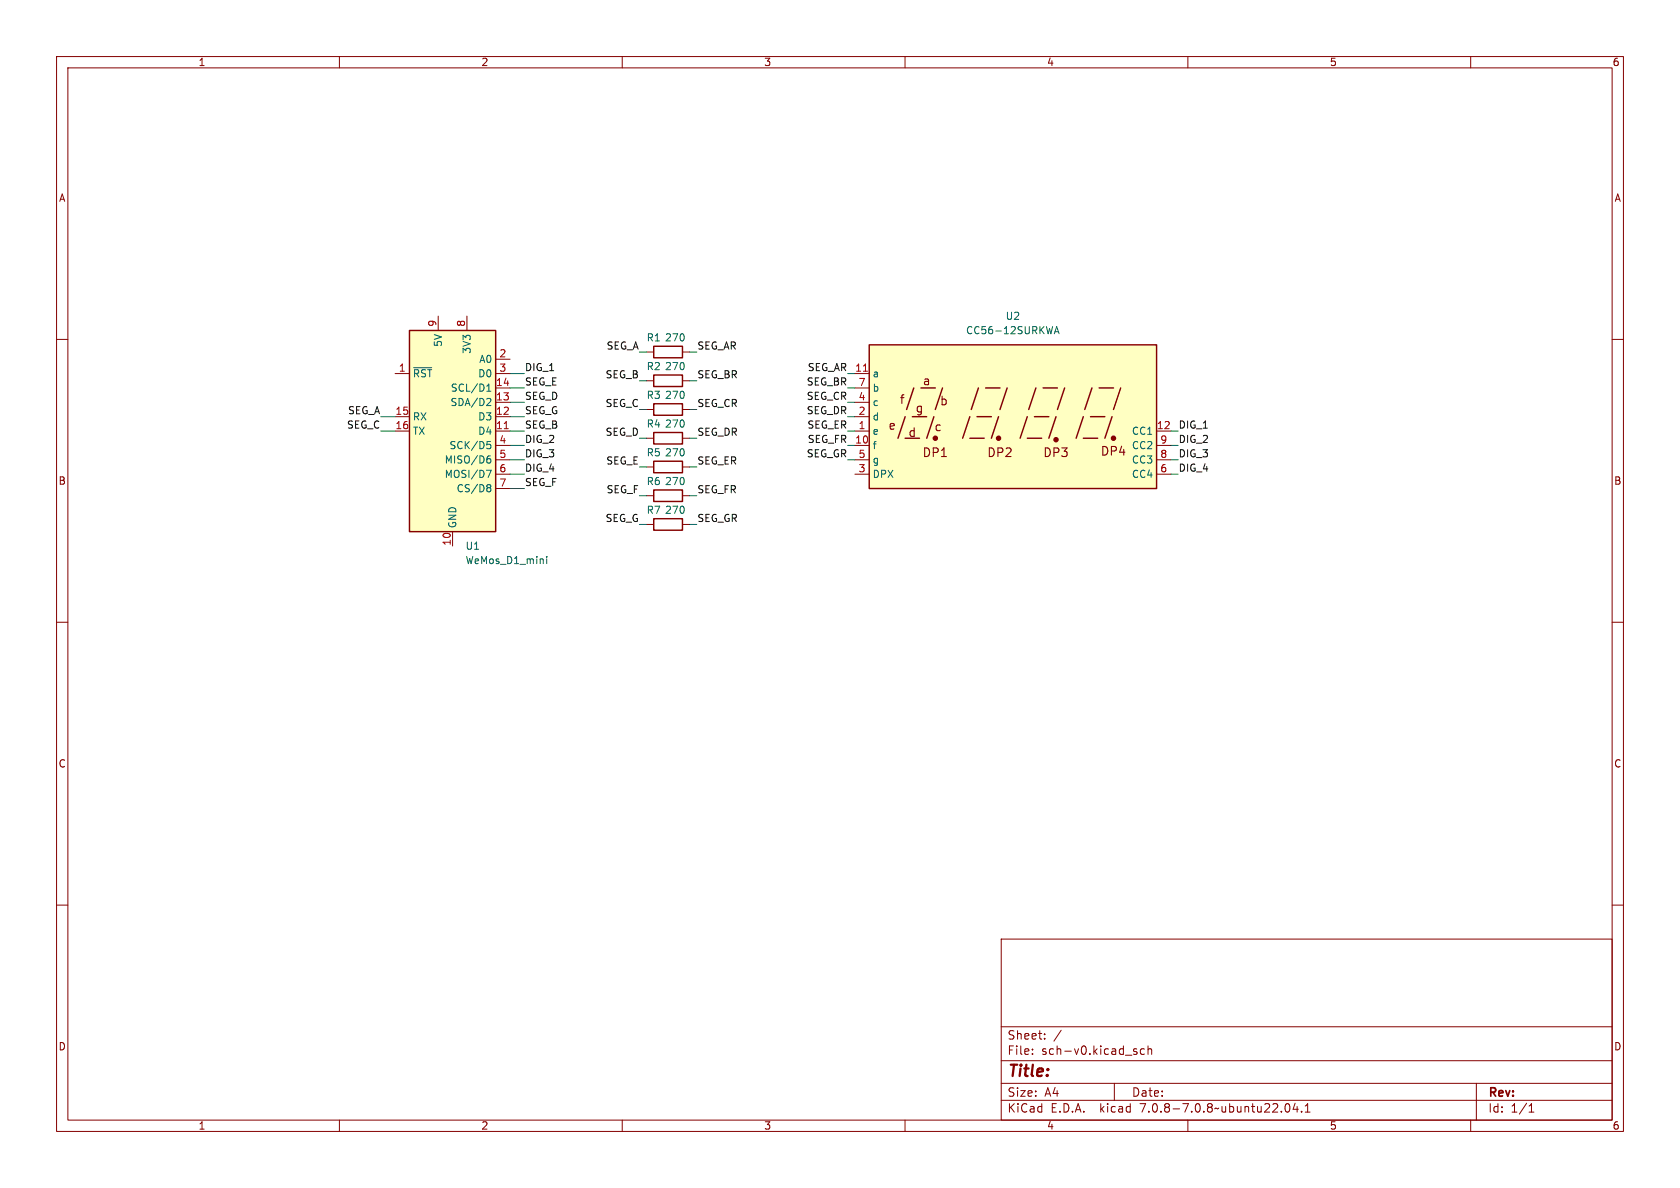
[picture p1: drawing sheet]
(kicad_sch (version 20230121) (generator eeschema)

 (paper "A4")

 (lib_symbols
  (symbol "Device:R" (pin_numbers hide) (pin_names (offset 0)) (in_bom yes) (on_board yes)
   (property "Reference" "R" (at 2.032 0 90) (effects (font (size 1.27 1.27))))
   (property "Value" "R" (at 0 0 90) (effects (font (size 1.27 1.27))))
   (property "Footprint" "" (at -1.778 0 90) (effects (font (size 1.27 1.27)) hide))
   (property "Datasheet" "~" (at 0 0 0) (effects (font (size 1.27 1.27)) hide))
   (symbol "R_0_1"
    (rectangle (start -1.016 -2.54) (end 1.016 2.54) (stroke (width 0.254) (type default)) (fill (type none))))
   (symbol "R_1_1"
    (pin passive line (at 0 3.81 270) (length 1.27) (name "~" (effects (font (size 1.27 1.27)))) (number "1" (effects (font (size 1.27 1.27)))))
    (pin passive line (at 0 -3.81 90) (length 1.27) (name "~" (effects (font (size 1.27 1.27)))) (number "2" (effects (font (size 1.27 1.27)))))))
  (symbol "Display_Character:CC56-12SURKWA" (in_bom yes) (on_board yes)
   (property "Reference" "U" (at -24.13 13.97 0) (effects (font (size 1.27 1.27))))
   (property "Value" "CC56-12SURKWA" (at 16.51 13.97 0) (effects (font (size 1.27 1.27))))
   (property "Footprint" "Display_7Segment:CA56-12SURKWA" (at 0 -15.24 0) (effects (font (size 1.27 1.27)) hide))
   (property "Datasheet" "http://www.kingbright.com/attachments/file/psearch/000/00/00/CC56-12SURKWA(Ver.7A).pdf" (at -10.922 0.762 0) (effects (font (size 1.27 1.27)) hide))
   (symbol "CC56-12SURKWA_0_0"
    (rectangle (start -25.4 12.7) (end 25.4 -12.7) (stroke (width 0.254) (type default)) (fill (type background)))
    (polyline (pts (xy -20.32 -3.81) (xy -19.05 0)) (stroke (width 0.254) (type default)) (fill (type none)))
    (polyline (pts (xy -19.05 -3.81) (xy -16.51 -3.81)) (stroke (width 0.254) (type default)) (fill (type none)))
    (polyline (pts (xy -18.796 1.27) (xy -17.526 5.08)) (stroke (width 0.254) (type default)) (fill (type none)))
    (polyline (pts (xy -17.78 0) (xy -15.24 0)) (stroke (width 0.254) (type default)) (fill (type none)))
    (polyline (pts (xy -16.256 5.08) (xy -13.716 5.08)) (stroke (width 0.254) (type default)) (fill (type none)))
    (polyline (pts (xy -15.24 -3.81) (xy -13.97 0)) (stroke (width 0.254) (type default)) (fill (type none)))
    (polyline (pts (xy -13.716 1.27) (xy -12.446 5.08)) (stroke (width 0.254) (type default)) (fill (type none)))
    (polyline (pts (xy -8.89 -3.81) (xy -7.62 0)) (stroke (width 0.254) (type default)) (fill (type none)))
    (polyline (pts (xy -7.62 -3.81) (xy -5.08 -3.81)) (stroke (width 0.254) (type default)) (fill (type none)))
    (polyline (pts (xy -7.366 1.27) (xy -6.096 5.08)) (stroke (width 0.254) (type default)) (fill (type none)))
    (polyline (pts (xy -6.35 0) (xy -3.81 0)) (stroke (width 0.254) (type default)) (fill (type none)))
    (polyline (pts (xy -4.826 5.08) (xy -2.286 5.08)) (stroke (width 0.254) (type default)) (fill (type none)))
    (polyline (pts (xy -3.81 -3.81) (xy -2.54 0)) (stroke (width 0.254) (type default)) (fill (type none)))
    (polyline (pts (xy -2.286 1.27) (xy -1.016 5.08)) (stroke (width 0.254) (type default)) (fill (type none)))
    (polyline (pts (xy 1.27 -3.81) (xy 2.54 0)) (stroke (width 0.254) (type default)) (fill (type none)))
    (polyline (pts (xy 2.54 -3.81) (xy 5.08 -3.81)) (stroke (width 0.254) (type default)) (fill (type none)))
    (polyline (pts (xy 2.794 1.27) (xy 4.064 5.08)) (stroke (width 0.254) (type default)) (fill (type none)))
    (polyline (pts (xy 3.81 0) (xy 6.35 0)) (stroke (width 0.254) (type default)) (fill (type none)))
    (polyline (pts (xy 5.334 5.08) (xy 7.874 5.08)) (stroke (width 0.254) (type default)) (fill (type none)))
    (polyline (pts (xy 6.35 -3.81) (xy 7.62 0)) (stroke (width 0.254) (type default)) (fill (type none)))
    (polyline (pts (xy 7.874 1.27) (xy 9.144 5.08)) (stroke (width 0.254) (type default)) (fill (type none)))
    (polyline (pts (xy 11.176 -3.81) (xy 12.446 0)) (stroke (width 0.254) (type default)) (fill (type none)))
    (polyline (pts (xy 12.446 -3.81) (xy 14.986 -3.81)) (stroke (width 0.254) (type default)) (fill (type none)))
    (polyline (pts (xy 12.7 1.27) (xy 13.97 5.08)) (stroke (width 0.254) (type default)) (fill (type none)))
    (polyline (pts (xy 13.716 0) (xy 16.256 0)) (stroke (width 0.254) (type default)) (fill (type none)))
    (polyline (pts (xy 15.24 5.08) (xy 17.78 5.08)) (stroke (width 0.254) (type default)) (fill (type none)))
    (polyline (pts (xy 16.256 -3.81) (xy 17.526 0)) (stroke (width 0.254) (type default)) (fill (type none)))
    (polyline (pts (xy 17.78 1.27) (xy 19.05 5.08)) (stroke (width 0.254) (type default)) (fill (type none)))
    (text "a" (at -15.24 6.35 0) (effects (font (size 1.524 1.524))))
    (text "b" (at -12.192 2.794 0) (effects (font (size 1.524 1.524))))
    (text "c" (at -13.208 -1.778 0) (effects (font (size 1.524 1.524))))
    (text "d" (at -17.78 -2.794 0) (effects (font (size 1.524 1.524))))
    (text "DP1" (at -13.716 -6.35 0) (effects (font (size 1.524 1.524))))
    (text "DP2" (at -2.286 -6.35 0) (effects (font (size 1.524 1.524))))
    (text "DP3" (at 7.62 -6.35 0) (effects (font (size 1.524 1.524))))
    (text "DP4" (at 17.78 -6.096 0) (effects (font (size 1.524 1.524))))
    (text "e" (at -21.336 -1.524 0) (effects (font (size 1.524 1.524))))
    (text "f" (at -19.558 3.048 0) (effects (font (size 1.524 1.524))))
    (text "g" (at -16.51 1.524 0) (effects (font (size 1.524 1.524)))))
   (symbol "CC56-12SURKWA_0_1"
    (circle (center -13.716 -3.81) (radius 0.3556) (stroke (width 0.254) (type default)) (fill (type outline)))
    (circle (center -2.54 -3.81) (radius 0.3556) (stroke (width 0.254) (type default)) (fill (type outline))))
   (symbol "CC56-12SURKWA_1_0"
    (circle (center 7.62 -4.064) (radius 0.3556) (stroke (width 0.254) (type default)) (fill (type outline)))
    (circle (center 17.78 -3.81) (radius 0.3556) (stroke (width 0.254) (type default)) (fill (type outline))))
   (symbol "CC56-12SURKWA_1_1"
    (pin input line (at -27.94 -2.54 0) (length 2.54) (name "e" (effects (font (size 1.27 1.27)))) (number "1" (effects (font (size 1.27 1.27)))))
    (pin input line (at -27.94 -5.08 0) (length 2.54) (name "f" (effects (font (size 1.27 1.27)))) (number "10" (effects (font (size 1.27 1.27)))))
    (pin input line (at -27.94 7.62 0) (length 2.54) (name "a" (effects (font (size 1.27 1.27)))) (number "11" (effects (font (size 1.27 1.27)))))
    (pin input line (at 27.94 -2.54 180) (length 2.54) (name "CC1" (effects (font (size 1.27 1.27)))) (number "12" (effects (font (size 1.27 1.27)))))
    (pin input line (at -27.94 0 0) (length 2.54) (name "d" (effects (font (size 1.27 1.27)))) (number "2" (effects (font (size 1.27 1.27)))))
    (pin input line (at -27.94 -10.16 0) (length 2.54) (name "DPX" (effects (font (size 1.27 1.27)))) (number "3" (effects (font (size 1.27 1.27)))))
    (pin input line (at -27.94 2.54 0) (length 2.54) (name "c" (effects (font (size 1.27 1.27)))) (number "4" (effects (font (size 1.27 1.27)))))
    (pin input line (at -27.94 -7.62 0) (length 2.54) (name "g" (effects (font (size 1.27 1.27)))) (number "5" (effects (font (size 1.27 1.27)))))
    (pin input line (at 27.94 -10.16 180) (length 2.54) (name "CC4" (effects (font (size 1.27 1.27)))) (number "6" (effects (font (size 1.27 1.27)))))
    (pin input line (at -27.94 5.08 0) (length 2.54) (name "b" (effects (font (size 1.27 1.27)))) (number "7" (effects (font (size 1.27 1.27)))))
    (pin input line (at 27.94 -7.62 180) (length 2.54) (name "CC3" (effects (font (size 1.27 1.27)))) (number "8" (effects (font (size 1.27 1.27)))))
    (pin input line (at 27.94 -5.08 180) (length 2.54) (name "CC2" (effects (font (size 1.27 1.27)))) (number "9" (effects (font (size 1.27 1.27)))))))
  (symbol "MCU_Module:WeMos_D1_mini" (in_bom yes) (on_board yes)
   (property "Reference" "U" (at 3.81 19.05 0) (effects (font (size 1.27 1.27)) (justify left)))
   (property "Value" "WeMos_D1_mini" (at 1.27 -19.05 0) (effects (font (size 1.27 1.27)) (justify left)))
   (property "Footprint" "Module:WEMOS_D1_mini_light" (at 0 -29.21 0) (effects (font (size 1.27 1.27)) hide))
   (property "Datasheet" "https://wiki.wemos.cc/products:d1:d1_mini#documentation" (at -46.99 -29.21 0) (effects (font (size 1.27 1.27)) hide))
   (symbol "WeMos_D1_mini_1_1"
    (rectangle (start -7.62 17.78) (end 7.62 -17.78) (stroke (width 0.254) (type default)) (fill (type background)))
    (pin input line (at -10.16 10.16 0) (length 2.54) (name "~{RST}" (effects (font (size 1.27 1.27)))) (number "1" (effects (font (size 1.27 1.27)))))
    (pin power_in line (at 0 -20.32 90) (length 2.54) (name "GND" (effects (font (size 1.27 1.27)))) (number "10" (effects (font (size 1.27 1.27)))))
    (pin bidirectional line (at 10.16 0 180) (length 2.54) (name "D4" (effects (font (size 1.27 1.27)))) (number "11" (effects (font (size 1.27 1.27)))))
    (pin bidirectional line (at 10.16 2.54 180) (length 2.54) (name "D3" (effects (font (size 1.27 1.27)))) (number "12" (effects (font (size 1.27 1.27)))))
    (pin bidirectional line (at 10.16 5.08 180) (length 2.54) (name "SDA/D2" (effects (font (size 1.27 1.27)))) (number "13" (effects (font (size 1.27 1.27)))))
    (pin bidirectional line (at 10.16 7.62 180) (length 2.54) (name "SCL/D1" (effects (font (size 1.27 1.27)))) (number "14" (effects (font (size 1.27 1.27)))))
    (pin input line (at -10.16 2.54 0) (length 2.54) (name "RX" (effects (font (size 1.27 1.27)))) (number "15" (effects (font (size 1.27 1.27)))))
    (pin output line (at -10.16 0 0) (length 2.54) (name "TX" (effects (font (size 1.27 1.27)))) (number "16" (effects (font (size 1.27 1.27)))))
    (pin input line (at 10.16 12.7 180) (length 2.54) (name "A0" (effects (font (size 1.27 1.27)))) (number "2" (effects (font (size 1.27 1.27)))))
    (pin bidirectional line (at 10.16 10.16 180) (length 2.54) (name "D0" (effects (font (size 1.27 1.27)))) (number "3" (effects (font (size 1.27 1.27)))))
    (pin bidirectional line (at 10.16 -2.54 180) (length 2.54) (name "SCK/D5" (effects (font (size 1.27 1.27)))) (number "4" (effects (font (size 1.27 1.27)))))
    (pin bidirectional line (at 10.16 -5.08 180) (length 2.54) (name "MISO/D6" (effects (font (size 1.27 1.27)))) (number "5" (effects (font (size 1.27 1.27)))))
    (pin bidirectional line (at 10.16 -7.62 180) (length 2.54) (name "MOSI/D7" (effects (font (size 1.27 1.27)))) (number "6" (effects (font (size 1.27 1.27)))))
    (pin bidirectional line (at 10.16 -10.16 180) (length 2.54) (name "CS/D8" (effects (font (size 1.27 1.27)))) (number "7" (effects (font (size 1.27 1.27)))))
    (pin power_out line (at 2.54 20.32 270) (length 2.54) (name "3V3" (effects (font (size 1.27 1.27)))) (number "8" (effects (font (size 1.27 1.27)))))
    (pin power_in line (at -2.54 20.32 270) (length 2.54) (name "5V" (effects (font (size 1.27 1.27)))) (number "9" (effects (font (size 1.27 1.27))))))))


 (wire (pts (xy 113.03 72.39) (xy 114.3 72.39)) (stroke (width 0) (type default)))
 (wire (pts (xy 92.71 66.04) (xy 90.17 66.04)) (stroke (width 0) (type default)))
 (wire (pts (xy 113.03 87.63) (xy 114.3 87.63)) (stroke (width 0) (type default)))
 (wire (pts (xy 113.03 62.23) (xy 114.3 62.23)) (stroke (width 0) (type default)))
 (wire (pts (xy 123.19 92.71) (xy 121.92 92.71)) (stroke (width 0) (type default)))
 (wire (pts (xy 123.19 67.31) (xy 121.92 67.31)) (stroke (width 0) (type default)))
 (wire (pts (xy 92.71 76.2) (xy 90.17 76.2)) (stroke (width 0) (type default)))
 (wire (pts (xy 149.86 73.66) (xy 151.13 73.66)) (stroke (width 0) (type default)))
 (wire (pts (xy 92.71 81.28) (xy 90.17 81.28)) (stroke (width 0) (type default)))
 (wire (pts (xy 92.71 86.36) (xy 90.17 86.36)) (stroke (width 0) (type default)))
 (wire (pts (xy 149.86 66.04) (xy 151.13 66.04)) (stroke (width 0) (type default)))
 (wire (pts (xy 67.31 73.66) (xy 69.85 73.66)) (stroke (width 0) (type default)))
 (wire (pts (xy 92.71 78.74) (xy 90.17 78.74)) (stroke (width 0) (type default)))
 (wire (pts (xy 92.71 83.82) (xy 90.17 83.82)) (stroke (width 0) (type default)))
 (wire (pts (xy 67.31 76.2) (xy 69.85 76.2)) (stroke (width 0) (type default)))
 (wire (pts (xy 149.86 76.2) (xy 151.13 76.2)) (stroke (width 0) (type default)))
 (wire (pts (xy 208.28 83.82) (xy 207.01 83.82)) (stroke (width 0) (type default)))
 (wire (pts (xy 123.19 72.39) (xy 121.92 72.39)) (stroke (width 0) (type default)))
 (wire (pts (xy 149.86 78.74) (xy 151.13 78.74)) (stroke (width 0) (type default)))
 (wire (pts (xy 113.03 67.31) (xy 114.3 67.31)) (stroke (width 0) (type default)))
 (wire (pts (xy 208.28 76.2) (xy 207.01 76.2)) (stroke (width 0) (type default)))
 (wire (pts (xy 113.03 77.47) (xy 114.3 77.47)) (stroke (width 0) (type default)))
 (wire (pts (xy 92.71 71.12) (xy 90.17 71.12)) (stroke (width 0) (type default)))
 (wire (pts (xy 92.71 68.58) (xy 90.17 68.58)) (stroke (width 0) (type default)))
 (wire (pts (xy 208.28 81.28) (xy 207.01 81.28)) (stroke (width 0) (type default)))
 (wire (pts (xy 149.86 68.58) (xy 151.13 68.58)) (stroke (width 0) (type default)))
 (wire (pts (xy 123.19 62.23) (xy 121.92 62.23)) (stroke (width 0) (type default)))
 (wire (pts (xy 123.19 82.55) (xy 121.92 82.55)) (stroke (width 0) (type default)))
 (wire (pts (xy 92.71 73.66) (xy 90.17 73.66)) (stroke (width 0) (type default)))
 (wire (pts (xy 123.19 77.47) (xy 121.92 77.47)) (stroke (width 0) (type default)))
 (wire (pts (xy 208.28 78.74) (xy 207.01 78.74)) (stroke (width 0) (type default)))
 (wire (pts (xy 113.03 92.71) (xy 114.3 92.71)) (stroke (width 0) (type default)))
 (wire (pts (xy 149.86 71.12) (xy 151.13 71.12)) (stroke (width 0) (type default)))
 (wire (pts (xy 123.19 87.63) (xy 121.92 87.63)) (stroke (width 0) (type default)))
 (wire (pts (xy 149.86 81.28) (xy 151.13 81.28)) (stroke (width 0) (type default)))
 (wire (pts (xy 113.03 82.55) (xy 114.3 82.55)) (stroke (width 0) (type default)))

 (label "SEG_DR" (at 123.19 77.47 0) (fields_autoplaced) (effects (font (size 1.27 1.27)) (justify left bottom)))
 (label "SEG_F" (at 92.71 86.36 0) (fields_autoplaced) (effects (font (size 1.27 1.27)) (justify left bottom)))
 (label "SEG_D" (at 92.71 71.12 0) (fields_autoplaced) (effects (font (size 1.27 1.27)) (justify left bottom)))
 (label "SEG_BR" (at 149.86 68.58 180) (fields_autoplaced) (effects (font (size 1.27 1.27)) (justify right bottom)))
 (label "SEG_G" (at 92.71 73.66 0) (fields_autoplaced) (effects (font (size 1.27 1.27)) (justify left bottom)))
 (label "SEG_C" (at 113.03 72.39 180) (fields_autoplaced) (effects (font (size 1.27 1.27)) (justify right bottom)))
 (label "SEG_E" (at 113.03 82.55 180) (fields_autoplaced) (effects (font (size 1.27 1.27)) (justify right bottom)))
 (label "SEG_CR" (at 123.19 72.39 0) (fields_autoplaced) (effects (font (size 1.27 1.27)) (justify left bottom)))
 (label "SEG_C" (at 67.31 76.2 180) (fields_autoplaced) (effects (font (size 1.27 1.27)) (justify right bottom)))
 (label "SEG_A" (at 67.31 73.66 180) (fields_autoplaced) (effects (font (size 1.27 1.27)) (justify right bottom)))
 (label "DIG_4" (at 92.71 83.82 0) (fields_autoplaced) (effects (font (size 1.27 1.27)) (justify left bottom)))
 (label "SEG_B" (at 92.71 76.2 0) (fields_autoplaced) (effects (font (size 1.27 1.27)) (justify left bottom)))
 (label "DIG_2" (at 208.28 78.74 0) (fields_autoplaced) (effects (font (size 1.27 1.27)) (justify left bottom)))
 (label "DIG_2" (at 92.71 78.74 0) (fields_autoplaced) (effects (font (size 1.27 1.27)) (justify left bottom)))
 (label "DIG_1" (at 208.28 76.2 0) (fields_autoplaced) (effects (font (size 1.27 1.27)) (justify left bottom)))
 (label "DIG_4" (at 208.28 83.82 0) (fields_autoplaced) (effects (font (size 1.27 1.27)) (justify left bottom)))
 (label "SEG_D" (at 113.03 77.47 180) (fields_autoplaced) (effects (font (size 1.27 1.27)) (justify right bottom)))
 (label "SEG_ER" (at 123.19 82.55 0) (fields_autoplaced) (effects (font (size 1.27 1.27)) (justify left bottom)))
 (label "SEG_ER" (at 149.86 76.2 180) (fields_autoplaced) (effects (font (size 1.27 1.27)) (justify right bottom)))
 (label "SEG_F" (at 113.03 87.63 180) (fields_autoplaced) (effects (font (size 1.27 1.27)) (justify right bottom)))
 (label "SEG_BR" (at 123.19 67.31 0) (fields_autoplaced) (effects (font (size 1.27 1.27)) (justify left bottom)))
 (label "SEG_G" (at 113.03 92.71 180) (fields_autoplaced) (effects (font (size 1.27 1.27)) (justify right bottom)))
 (label "SEG_CR" (at 149.86 71.12 180) (fields_autoplaced) (effects (font (size 1.27 1.27)) (justify right bottom)))
 (label "SEG_B" (at 113.03 67.31 180) (fields_autoplaced) (effects (font (size 1.27 1.27)) (justify right bottom)))
 (label "DIG_1" (at 92.71 66.04 0) (fields_autoplaced) (effects (font (size 1.27 1.27)) (justify left bottom)))
 (label "SEG_A" (at 113.03 62.23 180) (fields_autoplaced) (effects (font (size 1.27 1.27)) (justify right bottom)))
 (label "SEG_AR" (at 123.19 62.23 0) (fields_autoplaced) (effects (font (size 1.27 1.27)) (justify left bottom)))
 (label "SEG_GR" (at 149.86 81.28 180) (fields_autoplaced) (effects (font (size 1.27 1.27)) (justify right bottom)))
 (label "SEG_FR" (at 123.19 87.63 0) (fields_autoplaced) (effects (font (size 1.27 1.27)) (justify left bottom)))
 (label "SEG_GR" (at 123.19 92.71 0) (fields_autoplaced) (effects (font (size 1.27 1.27)) (justify left bottom)))
 (label "SEG_AR" (at 149.86 66.04 180) (fields_autoplaced) (effects (font (size 1.27 1.27)) (justify right bottom)))
 (label "SEG_FR" (at 149.86 78.74 180) (fields_autoplaced) (effects (font (size 1.27 1.27)) (justify right bottom)))
 (label "DIG_3" (at 92.71 81.28 0) (fields_autoplaced) (effects (font (size 1.27 1.27)) (justify left bottom)))
 (label "DIG_3" (at 208.28 81.28 0) (fields_autoplaced) (effects (font (size 1.27 1.27)) (justify left bottom)))
 (label "SEG_E" (at 92.71 68.58 0) (fields_autoplaced) (effects (font (size 1.27 1.27)) (justify left bottom)))
 (label "SEG_DR" (at 149.86 73.66 180) (fields_autoplaced) (effects (font (size 1.27 1.27)) (justify right bottom)))

 (symbol (lib_id "Device:R") (at 118.11 72.39 90) (unit 1) (in_bom yes) (on_board yes) (dnp no)
  (property "Reference" "R3" (at 115.57 69.85 90) (effects (font (size 1.27 1.27))))
  (property "Value" "270" (at 119.38 69.85 90) (effects (font (size 1.27 1.27))))
  (property "Footprint" "" (at 118.11 74.168 90) (effects (font (size 1.27 1.27)) hide))
  (property "Datasheet" "~" (at 118.11 72.39 0) (effects (font (size 1.27 1.27)) hide)) (pin "1") (pin "2"))

 (symbol (lib_id "Device:R") (at 118.11 67.31 90) (unit 1) (in_bom yes) (on_board yes) (dnp no)
  (property "Reference" "R2" (at 115.57 64.77 90) (effects (font (size 1.27 1.27))))
  (property "Value" "270" (at 119.38 64.77 90) (effects (font (size 1.27 1.27))))
  (property "Footprint" "" (at 118.11 69.088 90) (effects (font (size 1.27 1.27)) hide))
  (property "Datasheet" "~" (at 118.11 67.31 0) (effects (font (size 1.27 1.27)) hide)) (pin "1") (pin "2"))

 (symbol (lib_id "Device:R") (at 118.11 82.55 90) (unit 1) (in_bom yes) (on_board yes) (dnp no)
  (property "Reference" "R5" (at 115.57 80.01 90) (effects (font (size 1.27 1.27))))
  (property "Value" "270" (at 119.38 80.01 90) (effects (font (size 1.27 1.27))))
  (property "Footprint" "" (at 118.11 84.328 90) (effects (font (size 1.27 1.27)) hide))
  (property "Datasheet" "~" (at 118.11 82.55 0) (effects (font (size 1.27 1.27)) hide)) (pin "1") (pin "2"))

 (symbol (lib_id "Device:R") (at 118.11 87.63 90) (unit 1) (in_bom yes) (on_board yes) (dnp no)
  (property "Reference" "R6" (at 115.57 85.09 90) (effects (font (size 1.27 1.27))))
  (property "Value" "270" (at 119.38 85.09 90) (effects (font (size 1.27 1.27))))
  (property "Footprint" "" (at 118.11 89.408 90) (effects (font (size 1.27 1.27)) hide))
  (property "Datasheet" "~" (at 118.11 87.63 0) (effects (font (size 1.27 1.27)) hide)) (pin "1") (pin "2"))

 (symbol (lib_id "MCU_Module:WeMos_D1_mini") (at 80.01 76.2 0) (unit 1) (in_bom yes) (on_board yes) (dnp no) (fields_autoplaced)
  (property "Reference" "U1" (at 82.2041 96.52 0) (effects (font (size 1.27 1.27)) (justify left)))
  (property "Value" "WeMos_D1_mini" (at 82.2041 99.06 0) (effects (font (size 1.27 1.27)) (justify left)))
  (property "Footprint" "Module:WEMOS_D1_mini_light" (at 80.01 105.41 0) (effects (font (size 1.27 1.27)) hide))
  (property "Datasheet" "https://wiki.wemos.cc/products:d1:d1_mini#documentation" (at 33.02 105.41 0) (effects (font (size 1.27 1.27)) hide)) (pin "1") (pin "10") (pin "11") (pin "12") (pin "13") (pin "14") (pin "15") (pin "16") (pin "2") (pin "3") (pin "4") (pin "5") (pin "6") (pin "7") (pin "8") (pin "9"))

 (symbol (lib_id "Display_Character:CC56-12SURKWA") (at 179.07 73.66 0) (unit 1) (in_bom yes) (on_board yes) (dnp no) (fields_autoplaced)
  (property "Reference" "U2" (at 179.07 55.88 0) (effects (font (size 1.27 1.27))))
  (property "Value" "CC56-12SURKWA" (at 179.07 58.42 0) (effects (font (size 1.27 1.27))))
  (property "Footprint" "Display_7Segment:CA56-12SURKWA" (at 179.07 88.9 0) (effects (font (size 1.27 1.27)) hide))
  (property "Datasheet" "http://www.kingbright.com/attachments/file/psearch/000/00/00/CC56-12SURKWA(Ver.7A).pdf" (at 168.148 72.898 0) (effects (font (size 1.27 1.27)) hide)) (pin "1") (pin "10") (pin "11") (pin "12") (pin "2") (pin "3") (pin "4") (pin "5") (pin "6") (pin "7") (pin "8") (pin "9"))

 (symbol (lib_id "Device:R") (at 118.11 62.23 90) (unit 1) (in_bom yes) (on_board yes) (dnp no)
  (property "Reference" "R1" (at 115.57 59.69 90) (effects (font (size 1.27 1.27))))
  (property "Value" "270" (at 119.38 59.69 90) (effects (font (size 1.27 1.27))))
  (property "Footprint" "" (at 118.11 64.008 90) (effects (font (size 1.27 1.27)) hide))
  (property "Datasheet" "~" (at 118.11 62.23 0) (effects (font (size 1.27 1.27)) hide)) (pin "1") (pin "2"))

 (symbol (lib_id "Device:R") (at 118.11 77.47 90) (unit 1) (in_bom yes) (on_board yes) (dnp no)
  (property "Reference" "R4" (at 115.57 74.93 90) (effects (font (size 1.27 1.27))))
  (property "Value" "270" (at 119.38 74.93 90) (effects (font (size 1.27 1.27))))
  (property "Footprint" "" (at 118.11 79.248 90) (effects (font (size 1.27 1.27)) hide))
  (property "Datasheet" "~" (at 118.11 77.47 0) (effects (font (size 1.27 1.27)) hide)) (pin "1") (pin "2"))

 (symbol (lib_id "Device:R") (at 118.11 92.71 90) (unit 1) (in_bom yes) (on_board yes) (dnp no)
  (property "Reference" "R7" (at 115.57 90.17 90) (effects (font (size 1.27 1.27))))
  (property "Value" "270" (at 119.38 90.17 90) (effects (font (size 1.27 1.27))))
  (property "Footprint" "" (at 118.11 94.488 90) (effects (font (size 1.27 1.27)) hide))
  (property "Datasheet" "~" (at 118.11 92.71 0) (effects (font (size 1.27 1.27)) hide)) (pin "1") (pin "2"))

 (sheet_instances (path "" (page "1"))))
